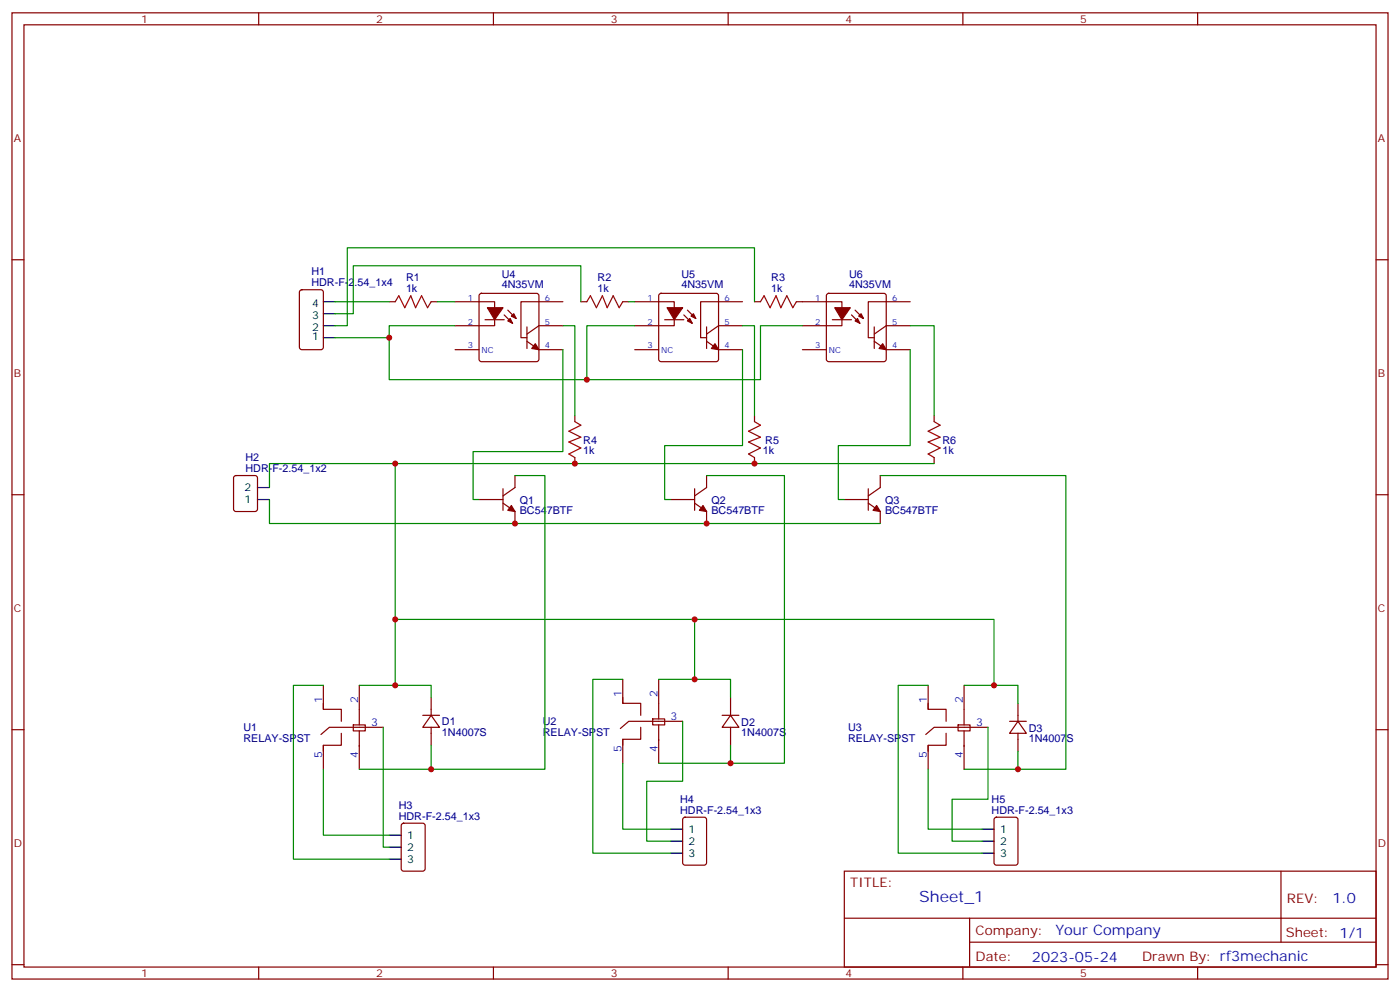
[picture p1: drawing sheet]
<svg xmlns="http://www.w3.org/2000/svg" width="412mm" height="292mm" viewBox="0 0 412 292" stroke-linecap="round" stroke-linejoin="round" font-family="sans-serif">
<g fill="none" stroke="#870000" stroke-width=".35">
<path d="M3.5 3.8h405.4v284.3h-405.4zM7.1 7.3h398.2v277.3h-398.2zM76.2 3.8v3.5M145.3 3.8v3.5M214.5 3.8v3.5M283.6 3.8v3.5M352.8 3.8v3.5M3.5 76.4h3.6M405.3 76.4h3.6M88.4 85.5l.5-.2h5.6l.7 .4v16.5l-.4 .6-5.9 .1-.7-.5v-16.4zM114.7 88.8h1.7M127 88.8h1.8"/>
<path d="M134.1 88.8h11.6v7h-11.6M141.3 86.5l.5-.2h16.2l.5 .2 .2 .5v18.7l-.2 .5-.5 .2h-16.2l-.5-.2-.2-.5v-18.7zM142.9 94.1h5.6M148.5 92.7l2.5 2.4M149.6 91.3l2.4 2.4M155.2 96.2v6.4M165.8 88.8h-12.3v10.6h1.7M165.8 95.8h-7.1l-3.5 2.5M171.1 88.8h1.8M183.4 88.8h1.8M187 88.8h11.6v7h-11.6M194.3 86.5l.4-.2h16.3l.5 .2 .2 .5v18.7l-.3 .5-.4 .2h-16.3l-.5-.2-.2-.5v-18.7z"/>
<path d="M195.8 94.1h5.6M201.4 92.7l2.5 2.4M202.5 91.3l2.5 2.4M208.1 96.2v6.4M218.7 88.8h-12.3v10.6h1.7M218.7 95.8h-7l-3.6 2.5M222.2 88.8h1.8M234.6 88.8h13.4v7h-11.6M243.7 86.5l.4-.2h16.2l.5 .2 .3 .5v18.7l-.3 .5-.5 .2h-16.2l-.5-.2-.2-.5v-18.7zM245.2 94.1h5.6M250.8 92.7l2.5 2.4M251.9 91.3l2.5 2.4"/>
<path d="M257.5 96.2v6.4M268.1 88.8h-12.3v10.6h1.7M268.1 95.8h-7l-3.6 2.5M134.1 102.9h7M155.2 100.4l3.5 2.5h7.1M187 102.9h7M208.1 100.4l3.6 2.5h7M236.4 102.9h7M257.5 100.4l3.6 2.5h7M151.7 139.9v3.6l-3.5 2.4M169.3 122.3v1.8M169.3 134.7v1.7"/>
<path d="M208.1 139.9v3.6l-3.5 2.4M222.2 122.3v1.8M222.2 134.7v1.7M259.3 139.9v3.6l-3.5 2.4M275.2 122.3v1.8M275.2 134.7v1.7M3.5 145.6h3.6M69 140.2l.5-.3h5.6l.7 .5v9.4l-.4 .7h-5.9l-.7-.4v-9.4zM141.1 147h7.1M148.2 148.1l3.5 2.4v3.6M148.2 143.8v6.4M197.6 147h7"/>
<path d="M204.6 148.1l3.5 2.4v3.6M204.6 143.8v6.4M248.7 147h7.1M255.8 148.1l3.5 2.4v3.6M255.8 143.8v6.4M405.3 145.6h3.6M183.4 199.9v7.1M194 199.9v11.7M3.5 214.7h3.6M95.2 207v1.7h5.3v3.6M95.2 201.7v7M95.2 219.3v7.1"/>
<path d="M100.5 215.8v3.5h-5.3v1.8M104.1 213.3h3.5v1.8h-3.5zM105.8 201.7v11.6M105.8 215.1v11.3M112.9 214h-15.9l-2.5 2.1M124.5 210.5h5M127 210.5l2.5 3.5h-5zM127 205.2v5.3M127 214v5.3M183.4 205.2v1.8h5.3v3.5M183.4 217.6v7M188.7 214v3.6h-5.3v1.7"/>
<path d="M192.3 211.6h3.5v1.7h-3.5zM194 213.3v11.3M201.1 212.3h-15.9l-2.5 2.1M212.7 210.5h5M215.2 210.5l2.5 3.5h-5zM215.2 205.2v5.3M215.2 214v5.3M273.4 207v1.7h5.3v3.6M273.4 201.7v7M273.4 219.3v7.1M278.7 215.8v3.5h-5.3v1.8M282.2 213.3h3.6v1.8h-3.6z"/>
<path d="M284 201.7v11.6M284 215.1v11.3M291 214h-15.8l-2.5 2.1M297.4 212.3h4.9M299.9 212.3l2.4 3.5h-4.9zM299.9 207v5.3M299.9 215.8v5.3M405.3 214.7h3.6M118.4 242.5l.5-.2h5.6l.7 .4v13l-.4 .6-5.9 .1-.7-.5v-12.9zM201.3 240.7l.5-.2h5.6l.7 .4v13l-.4 .6-5.9 .1-.7-.5v-12.9zM248.7 256.4h156.6v28.2h-156.6zM293 240.7l.5-.2h5.7l.6 .4 .1 13-.5 .6-5.9 .1-.6-.5-.1-12.9z"/>
<path d="M377.3 256.4v20.9M248.7 270.2h156.5M285.6 277.3h119.6M285.6 270.2v14.1M3.5 283.9h3.6M76.2 284.6v3.5M145.3 284.6v3.5M214.5 284.6v3.5M283.6 284.6v3.5M352.8 284.6v3.5M405.3 283.9h3.6"/>
</g>
<g fill="#870000" stroke="#870000" stroke-width=".35">
<path d="M143.6 90.6h4.6l-2.5 3.5z"/>
<path d="M150.6 93l.7-.7 .7 1.4z"/>
<path d="M149.6 94.4l.7-.7 .7 1.4z"/>
<path d="M157.7 101.1l1 1.8-2.1-.3z"/>
<path d="M196.5 90.6h4.6l-2.5 3.5z"/>
<path d="M203.6 93l.7-.7 .7 1.4z"/>
<path d="M202.5 94.4l.7-.7 .7 1.4z"/>
<path d="M210.6 101.1l1.1 1.8-2.2-.3z"/>
<path d="M245.9 90.6h4.6l-2.5 3.5z"/>
<path d="M252.9 93l.7-.7 .8 1.4z"/>
<path d="M251.9 94.4l.7-.7 .7 1.4z"/>
<path d="M260 101.1l1.1 1.8-2.2-.3z"/>
<path d="M150.6 148.8l1.1 1.7-2.1-.3z"/>
<path d="M207.1 148.8l1 1.7-2.1-.3z"/>
<path d="M258.2 148.8l1.1 1.7-2.1-.3z"/>
</g>
<path d="M116.4 88.8l1.1-1.8 1.7 3.6 1.8-3.6 1.4 3.6 1.8-3.6 1.7 3.6 1.1-1.8M172.9 88.8l1-1.8 1.8 3.6 1.7-3.6 1.5 3.6 1.7-3.6 1.8 3.6 1-1.8M224 88.8l1.1-1.8 1.7 3.6 1.8-3.6 1.4 3.6 1.8-3.6 1.7 3.6 1.1-1.8M169.3 124.1l1.8 1-3.5 1.8 3.5 1.8-3.5 1.4 3.5 1.7-3.5 1.8 1.7 1.1M222.2 124.1l1.8 1-3.5 1.8 3.5 1.8-3.5 1.4 3.5 1.7-3.5 1.8 1.7 1.1M275.2 124.1l1.7 1-3.5 1.8 3.5 1.8-3.5 1.4 3.5 1.7-3.5 1.8 1.8 1.1" fill="none" stroke="#a10000" stroke-width=".35"/>
<g fill="none" stroke="#000" stroke-width=".35">
<path d="M95.2 99.4h3.6M95.2 95.8h3.6M95.2 92.3h3.6M95.2 88.8h3.6M75.8 147h3.6M75.8 143.5h3.6M114.7 252.8h3.5M114.7 245.8h3.5M114.7 249.3h3.5M197.6 251.1h3.5M197.6 244h3.5M197.6 247.5h3.5"/>
<path d="M289.3 251.1h3.5M289.3 244h3.5M289.3 247.5h3.5"/>
</g>
<g fill="none" stroke="#008700" stroke-width=".35">
<path d="M98.8 88.8h15.9M128.8 88.8h5.3M134.1 95.8h-19.4v3.6h-15.9M165.8 95.8h3.5v26.5M171.1 88.8v-10.6h-67v14.1h-5.3M185.2 88.8h1.8M187 95.8h-14.1v15.9h-58.2v-12.3M218.7 95.8h3.5v26.5M222.2 88.8v-15.9h-119.9v22.9h-3.5M236.4 95.8h-12.4v15.9h-51.1M268.1 95.8h7.1v26.5M165.8 102.9v30h-26.5v14.1h1.8"/>
<path d="M218.7 102.9v28.2h-22.9v15.9h1.8M268.1 102.9v28.2h-21.2v15.9h1.8M116.4 136.4v65.3M151.7 139.9h8.8v86.5h-33.5M208.1 139.9h23v84.7h-15.9M259.3 139.9h54.7v86.5h-14.1M275.2 136.4h-195.8v7.1M79.4 147v7.1h179.9M116.4 182.3h88.2v17.6M183.4 199.9h-8.8v51.2h23M194 199.9h21.2v5.3M204.6 182.3h88.2v19.4"/>
<path d="M95.2 201.7h-8.8v51.1h28.3M105.8 201.7h21.2v3.5M112.9 214v35.3h1.8M127 219.3v7.1h-21.2M201.1 212.3v17.6h-10.6v17.6h7.1M215.2 219.3v5.3h-21.2M273.4 201.7h-8.8v49.4h24.7M284 201.7h15.9v5.3M291 214v21.2h-10.5v12.3h8.8M95.2 226.4v19.4h19.5M183.4 224.6v19.4h14.2M273.4 226.4v17.6h15.9"/>
<path d="M299.9 221.1v5.3h-15.9"/>
</g>
<g fill="#c00">
<circle cx="114.7" cy="99.4" r=".88"/>
<circle cx="172.9" cy="111.7" r=".88"/>
<circle cx="222.3" cy="136.4" r=".88"/>
<circle cx="208.1" cy="154.1" r=".88"/>
<circle cx="151.7" cy="154.1" r=".88"/>
<circle cx="169.3" cy="136.4" r=".88"/>
<circle cx="127" cy="226.4" r=".88"/>
<circle cx="215.2" cy="224.6" r=".88"/>
<circle cx="299.9" cy="226.4" r=".88"/>
<circle cx="116.4" cy="136.4" r=".88"/>
<circle cx="116.4" cy="201.7" r=".88"/>
<circle cx="204.6" cy="199.9" r=".88"/>
<circle cx="116.4" cy="182.3" r=".88"/>
<circle cx="292.8" cy="201.7" r=".88"/>
<circle cx="204.6" cy="182.3" r=".88"/>
</g>
<text font-size="4.6" fill="#00f" x="270.8" y="265.4">Sheet_1</text>
<g font-size="4.2" fill="#00f">
<text x="392.5" y="265.6">1.0</text>
<text x="310.9" y="275.2">Your Company</text>
<text x="304" y="283">2023-05-24</text>
</g>
<g font-size="3.9" fill="#800">
<text x="250.5" y="260.9">TITLE:</text>
<text x="379.1" y="265.6">REV:</text>
<text x="287.4" y="275.1">Company:</text>
<text x="378.7" y="275.8">Sheet: 1/1</text>
<text x="287.4" y="282.8">Date:</text>
<text x="336.4" y="282.9">Drawn By: rf3mechanic</text>
</g>
<g font-size="3.2" fill="#800">
<text x="41.6" y="6.8">1</text>
<text x="110.8" y="6.8">2</text>
<text x="179.9" y="6.8">3</text>
<text x="249.1" y="6.8">4</text>
<text x="318.2" y="6.8">5</text>
<text x="4.1" y="41.9">A</text>
<text x="405.9" y="41.9">A</text>
<text x="4.1" y="111">B</text>
<text x="405.9" y="111">B</text>
<text x="4.1" y="180.2">C</text>
<text x="405.9" y="180.2">C</text>
<text x="4.1" y="249.3">D</text>
<text x="405.9" y="249.3">D</text>
<text x="41.6" y="287.6">1</text>
<text x="110.8" y="287.6">2</text>
<text x="179.9" y="287.6">3</text>
<text x="249.1" y="287.6">4</text>
<text x="318.2" y="287.6">5</text>
</g>
<g font-size="3.2" fill="#000080">
<text x="91.7" y="81">H1</text>
<text x="119.6" y="82.8">R1</text>
<text x="147.8" y="81.7">U4</text>
<text x="176" y="82.8">R2</text>
<text x="200.7" y="81.7">U5</text>
<text x="227.2" y="82.8">R3</text>
<text x="250.1" y="81.7">U6</text>
<text x="91.7" y="84.2">HDR-F-2.54_1x4</text>
<text x="119.6" y="86">1k</text>
<text x="147.8" y="84.9">4N35VM</text>
<text x="176" y="86">1k</text>
<text x="200.7" y="84.9">4N35VM</text>
<text x="227.2" y="86">1k</text>
<text x="250.1" y="84.9">4N35VM</text>
<text x="171.8" y="130.5">R4</text>
<text x="225.4" y="130.5">R5</text>
<text x="277.6" y="130.5">R6</text>
<text x="72.3" y="135.7">H2</text>
<text x="171.8" y="133.7">1k</text>
<text x="224.7" y="133.7">1k</text>
<text x="277.6" y="133.7">1k</text>
<text x="72.3" y="138.9">HDR-F-2.54_1x2</text>
<text x="153.1" y="148.2">Q1</text>
<text x="209.5" y="148.2">Q2</text>
<text x="260.7" y="148.2">Q3</text>
<text x="153.1" y="151.4">BC547BTF</text>
<text x="209.5" y="151.4">BC547BTF</text>
<text x="260.7" y="151.4">BC547BTF</text>
<text x="71.7" y="215">U1</text>
<text x="130.2" y="213.4">D1</text>
<text x="159.9" y="213.3">U2</text>
<text x="218.4" y="213.5">D2</text>
<text x="249.8" y="215">U3</text>
<text x="303" y="215.3">D3</text>
<text x="71.7" y="218.3">RELAY-SPST</text>
<text x="130.2" y="216.6">1N4007S</text>
<text x="159.9" y="216.6">RELAY-SPST</text>
<text x="218.4" y="216.6">1N4007S</text>
<text x="249.8" y="218.3">RELAY-SPST</text>
<text x="303" y="218.4">1N4007S</text>
<text x="117.5" y="238.1">H3</text>
<text x="200.4" y="239.4">HDR-F-2.54_1x3</text>
<text x="200.4" y="236.3">H4</text>
<text x="292.1" y="239.4">HDR-F-2.54_1x3</text>
<text x="292.1" y="236.3">H5</text>
<text x="117.5" y="241.2">HDR-F-2.54_1x3</text>
</g>
<g font-size="3.2">
<text x="91.9" y="93.7">3</text>
<text x="91.9" y="90.2">4</text>
<text x="91.9" y="100.1">1</text>
<text x="91.9" y="97.3">2</text>
<text x="72.1" y="148.1">1</text>
<text x="72.1" y="144.5">2</text>
<text x="202.8" y="245.1">1</text>
<text x="294.6" y="245.1">1</text>
<text x="119.9" y="246.8">1</text>
<text x="119.9" y="250.4">2</text>
<text x="202.8" y="248.6">2</text>
<text x="294.6" y="248.6">2</text>
<text x="119.9" y="253.9">3</text>
<text x="202.8" y="252.1">3</text>
<text x="294.6" y="252.1">3</text>
</g>
<g font-size="3.2" fill="#00f">
<text x="94.9" y="207" transform="rotate(-90 94.9 207)">1</text>
<text x="105.5" y="207" transform="rotate(-90 105.5 207)">2</text>
<text x="183.1" y="205.2" transform="rotate(-90 183.1 205.2)">1</text>
<text x="193.7" y="205.2" transform="rotate(-90 193.7 205.2)">2</text>
<text x="273" y="207" transform="rotate(-90 273 207)">1</text>
<text x="283.6" y="207" transform="rotate(-90 283.6 207)">2</text>
<text x="109.4" y="213.7">3</text>
<text x="197.6" y="211.9">3</text>
<text x="287.5" y="213.7">3</text>
<text x="183.1" y="221.3" transform="rotate(-90 183.1 221.3)">5</text>
<text x="193.7" y="221.3" transform="rotate(-90 193.7 221.3)">4</text>
<text x="94.9" y="223.1" transform="rotate(-90 94.9 223.1)">5</text>
<text x="105.5" y="223.1" transform="rotate(-90 105.5 223.1)">4</text>
<text x="273" y="223.1" transform="rotate(-90 273 223.1)">5</text>
<text x="283.6" y="223.1" transform="rotate(-90 283.6 223.1)">4</text>
</g>
<g font-size="2.5" fill="#00f">
<text x="137.8" y="88.4">1</text>
<text x="160.5" y="88.4">6</text>
<text x="190.7" y="88.4">1</text>
<text x="213.4" y="88.4">6</text>
<text x="240.1" y="88.4">1</text>
<text x="262.8" y="88.4">6</text>
<text x="137.8" y="95.5">2</text>
<text x="160.5" y="95.5">5</text>
<text x="190.7" y="95.5">2</text>
<text x="213.4" y="95.5">5</text>
<text x="240.1" y="95.5">2</text>
<text x="262.8" y="95.5">5</text>
<text x="137.8" y="102.6">3</text>
<text x="141.8" y="104">NC</text>
<text x="160.5" y="102.6">4</text>
<text x="190.7" y="102.6">3</text>
<text x="194.7" y="104">NC</text>
<text x="213.4" y="102.6">4</text>
<text x="240.1" y="102.6">3</text>
<text x="244.1" y="104">NC</text>
<text x="262.8" y="102.6">4</text>
</g>
</svg>
